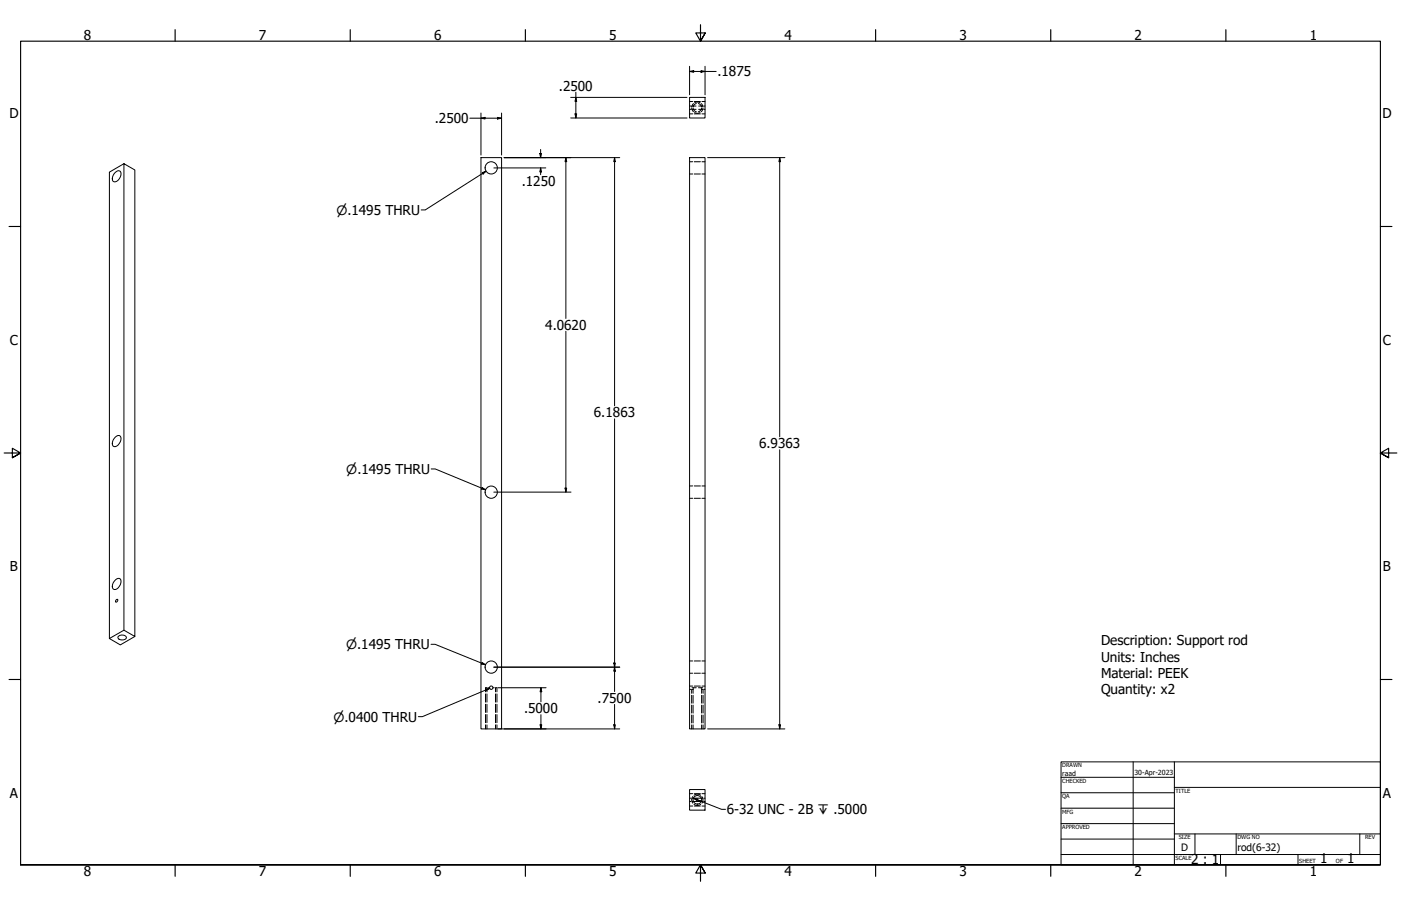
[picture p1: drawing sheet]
<svg xmlns="http://www.w3.org/2000/svg" width="864mm" height="559mm" viewBox="0 0 864 559" stroke-linecap="round" stroke-linejoin="round" font-family="sans-serif">
<!-- layer: Hidden (ANSI) -->
<g fill="none" stroke="#000" stroke-width=".62">
<path d="M425 65h1M425 67h1M425 70h2M425 63h2M427 65h2M427 67h2M427 67l1 1 1 1M428 70h4M428 63h4M429 64l-1 1-1 1M430 64l2 1v1M431 65h2"/>
<path d="M431 67h2M432 67v1l-2 1M433 70h2M433 63h2M434 65h1M434 67h1M425 100h2M428 100h4M433 100h2M425 107h2M428 107h4M433 107h2"/>
<path d="M425 300h2M428 300h4M433 300h2M425 307h2M428 307h4M433 307h2M425 415h2M425 408h2M428 415h4M428 408h4M433 415h2M433 408h2"/>
<path d="M299 424h1v3M300 428v5M300 434v5M301 424h1M304 424h1M305 428v5M305 434v5M306 424h-1v3M425 425h1M425 423h2M427 424h2M427 425h.1"/>
<path d="M427 425v3M427 429v5M427 435v5M427 424h.1M428 423h4M431 424h2M432 424h.1M432 425h.1M432 425v3M432 429v5M432 435v5M432 425h1"/>
<path d="M433 423h2M434 425h1M300 441v5M300 447v3M305 441v5M305 447v3M427 441v5M427 447v3M432 441v5M432 447v3M425 494h1M425 492h1"/>
<path d="M425 497h2M425 490h2M427 494h.1M427 492h.1M428 497h4M428 490h4M432 494h1M432 492h1M433 497h2M433 490h2M434 494h1M434 492h1"/>
</g>
<!-- layer: Hidden Narrow (ANSI) -->
<g fill="none" stroke="#000" stroke-width=".62">
<path d="M426 67l1 2M427 64l-1 2M428 63h2h2M428 69l2 1 2-1M432 64l1 2M433 67l-1 2M299 424v3M299 428v5M299 434v5M306 424v3M306 428v5M306 434v5"/>
<path d="M426 425v3M426 429v5M426 435v5M433 425v3M433 429v5M433 435v5M299 441v5M299 447v3M306 441v5M306 447v3M426 441v5M426 447v3"/>
<path d="M433 441v5M433 447v3M427 491a3 3 0 0 0 0 4M428 496a3 3 0 0 0 4 0M428 491l1-1 3 1M433 491a3 3 0 0 1 0 4"/>
</g>
<!-- layer: Visible (ANSI) -->
<g fill="none" stroke="#000" stroke-width=".62">
<path d="M425 60h10v13h-10zM296 97h13v353h-13zM425 97h10v353h-10zM71 106a1.9 1.9 0 0 1 3 0 4 4 0 0 1-4 6l-1-3zM76 101l7 4v288l-7-4zM76 101l-9 5v288l7 4 9-5M71 270a1.9 1.9 0 0 1 3 0 5 5 0 0 1-4 5 4 4 0 0 1 1-5zM71 358a2 2 0 0 1 3 0 5 5 0 0 1-4 6 4 4 0 0 1 1-6zM73 392a2.4 2.4 0 0 1 3-1 2.4 2.4 0 0 1 2 3 2.8 2.8 0 0 1-5-1zM76 389l-9 5M425 487h10v13h-10zM427 494h5"/>
<path d="M427 492h5"/>
<circle cx="303" cy="104" r="4"/>
<circle cx="303" cy="304" r="4"/>
<circle cx="72" cy="370" r=".8"/>
<circle cx="303" cy="411" r="4"/>
<circle cx="303" cy="424" r="1"/>
<circle cx="430" cy="493" r="2.6"/>
</g>
<!-- layer: Border (ANSI) -->
<g fill="none" stroke="#000" stroke-width=".7">
<path d="M108 18v7M216 18v7M324 18v7M432 15v10l-3-5h6l-3 5 3-5M540 18v7M648 18v7M756 18v7M6 140h7M851 140h7M3 279h10l-5-3v6l5-3-5 3M861 279h-10l5-3v6l-5-3 5 3M6 419h7"/>
<path d="M851 419h7M13 533v-508h838v508h-838h838M108 533v8M216 533v8M324 533v8M435 538l-3-5 3 5h-6l3-5v11M540 533v8M648 533v8M756 533v8"/>
</g>
<!-- layer: Title (ANSI) -->
<g fill="none" stroke="#000" stroke-width=".62">
<path d="M654 470h197v63h-197zM654 479h70M698 470v63M724 470v63M654 489h70M654 498h70M724 486h127M654 508h70M654 518h70M724 514h127M737 514v13M762 514v13"/>
<path d="M838 514v13M654 527h197M752 527v6M800 527v6"/>
</g>
<!-- layer: Dimension (ANSI) -->
<g fill="none" stroke="#000" stroke-width=".62">
<path d="M355 57v16M425 44h3v1zM425 44h16M425 41v17M432 44h3l-3 1zM435 41v17M290 73h19M296 73l3-1v1zM296 70v26M307 72l2 1h-2zM309 70v26M352 73h71"/>
<path d="M352 60h71M354 70h1v3zM355 60v3h-1zM311 97h71M333 95h1l-1 2zM333 92v5M349 97v3h-1zM349 97v99M379 97v3h-1zM379 97v153M436 97h48M481 97v3h-1z"/>
<path d="M481 97v172M304 104h32M333 104l1 2h-1zM333 104v4M349 204v100M379 258v169M481 277v173M304 304h48M348 301h1v3zM304 411h78M378 409h1v2zM379 411v3h-1z"/>
<path d="M307 424h30M333 424l1 3h-1zM333 424v9M379 434v16M307 450h75M333 447h1l-1 3zM333 441v9M378 447h1v3zM436 450h48M480 447h1v3z"/>
</g>
<g fill="#000">
<path d="M425 44h3v1zM432 44h3l-3 1zM296 73l3-1v1zM307 72l2 1h-2zM354 70h1v3zM355 60v3h-1zM333 95h1l-1 2zM349 97v3h-1zM379 97v3h-1zM481 97v3h-1zM333 104l1 2h-1zM348 301h1v3z"/>
<path d="M378 409h1v2zM379 411v3h-1zM333 424l1 3h-1zM333 447h1l-1 3zM378 447h1v3zM480 447h1v3z"/>
</g>
<!-- layer: Symbol (ANSI) -->
<path d="M297 106h3l-2 1zM300 106l-38 23h-2M266 289h2l31 13M297 301l2 1h-2zM266 397h2l31 13M297 409l2 1h-2zM299 425h3l-2 1zM302 425l-42 17h-2M427 492l3 1v1zM427 492l3 1M432 494l-2-1 15 6h2" fill="none" stroke="#000" stroke-width=".62"/>
<path d="M297 106h3l-2 1zM297 301l2 1h-2zM297 409l2 1h-2zM299 425h3l-2 1zM427 492l3 1v1z" fill="#000"/>
<g font-size="8.4">
<text x="52" y="24">8</text>
<text x="160" y="24">7</text>
<text x="268" y="24">6</text>
<text x="376" y="24">5</text>
<text x="483" y="24">4</text>
<text x="591" y="24">3</text>
<text x="699" y="24">2</text>
<text x="807" y="24">1</text>
<text x="442" y="47">.1875</text>
<text x="345" y="56">.2500</text>
<text x="6" y="73">D</text>
<text x="268" y="76">.2500</text>
<text x="852" y="73">D</text>
<text x="322" y="115">.1250</text>
<text x="336" y="203">4.0620</text>
<text x="6" y="213">C</text>
<text x="852" y="213">C</text>
<text x="366" y="257">6.1863</text>
<text x="468" y="276">6.9363</text>
<text x="6" y="352">B</text>
<text x="852" y="352">B</text>
<text x="679" y="398">Description: Support rod</text>
<text x="679" y="408">Units: Inches</text>
<text x="679" y="418">Material: PEEK</text>
<text x="679" y="428">Quantity: x2</text>
<text x="368" y="434">.7500</text>
<text x="323" y="440">.5000</text>
<text x="6" y="492">A</text>
<text x="852" y="492">A</text>
<text x="448" y="502">6-32 UNC - 2B ↧ .5000</text>
<text x="734" y="533">2 : 1</text>
<text x="814" y="533">1</text>
<text x="830" y="533">1</text>
<text x="52" y="541">8</text>
<text x="160" y="541">7</text>
<text x="268" y="541">6</text>
<text x="376" y="541">5</text>
<text x="483" y="541">4</text>
<text x="591" y="541">3</text>
<text x="699" y="541">2</text>
<text x="807" y="541">1</text>
</g>
<g font-size="7.9">
<text x="207" y="133">⌀.1495 THRU</text>
<text x="213" y="292">⌀.1495 THRU</text>
<text x="213" y="400">⌀.1495 THRU</text>
<text x="206" y="445">⌀.0400 THRU</text>
</g>
<g font-size="6.3">
<text x="728" y="525">D</text>
<text x="763" y="525">rod(6-32)</text>
</g>
<g font-size="4.3">
<text x="655" y="479">raad</text>
<text x="699" y="478">30-Apr-2023</text>
</g>
<g font-size="3.5">
<text x="655" y="473">DRAWN</text>
<text x="655" y="483">CHECKED</text>
<text x="725" y="489">TITLE</text>
<text x="655" y="492">QA</text>
<text x="655" y="502">MFG</text>
<text x="655" y="511">APPROVED</text>
<text x="727" y="518">SIZE</text>
<text x="763" y="518">DWG NO</text>
<text x="841" y="518">REV</text>
<text x="725" y="530">SCALE</text>
<text x="801" y="533">SHEET</text>
<text x="824" y="533">OF</text>
</g>
</svg>
